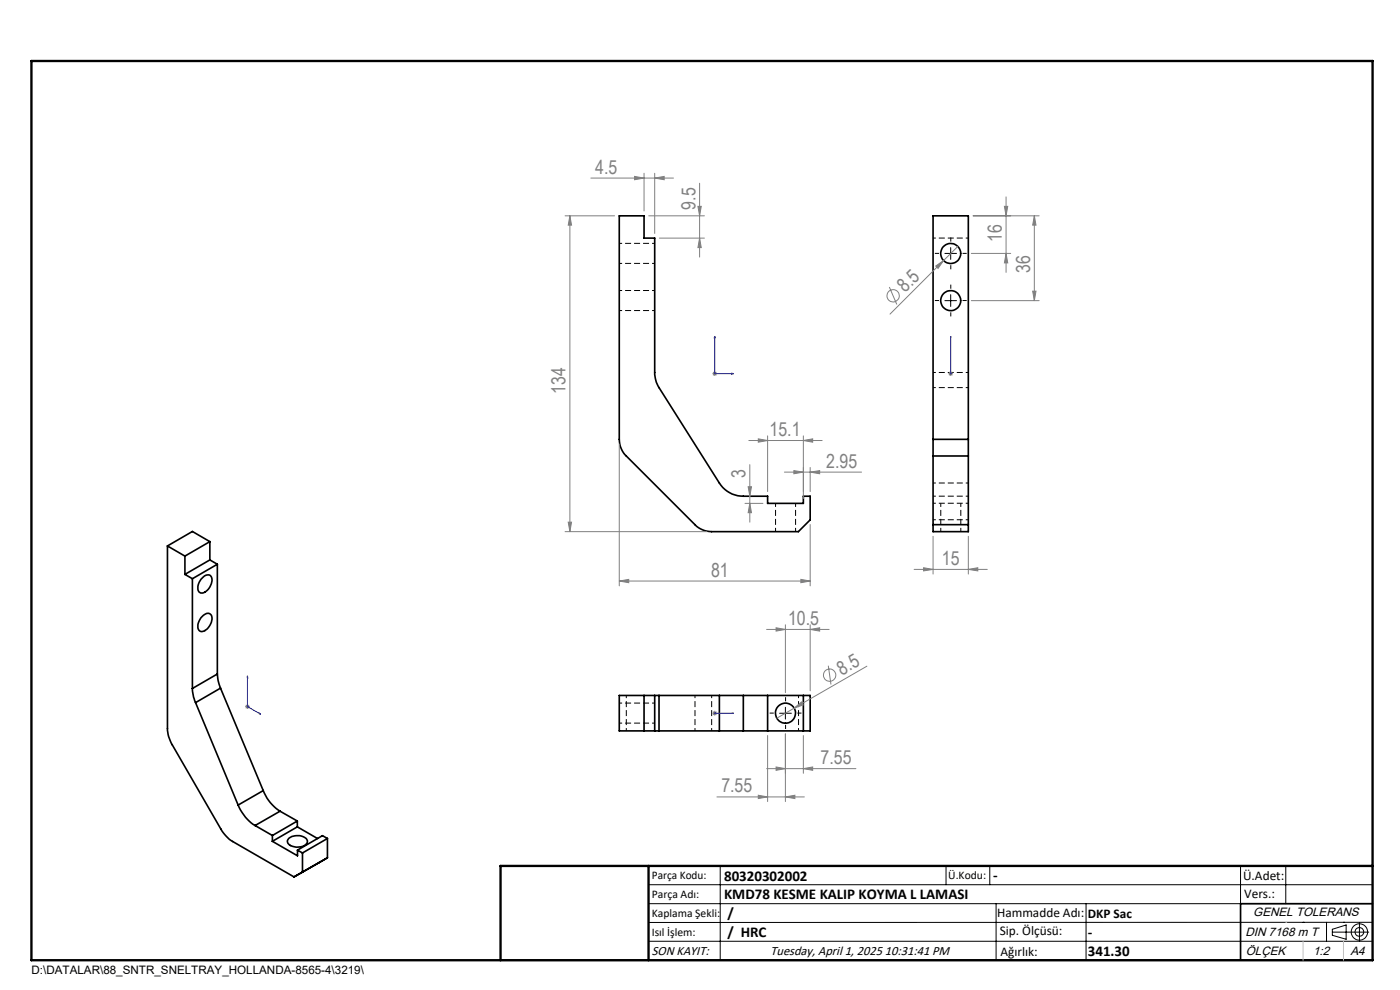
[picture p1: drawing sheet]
<svg xmlns="http://www.w3.org/2000/svg" width="297mm" height="210mm" viewBox="0 0 297 210" stroke-linecap="round" stroke-linejoin="round" font-family="sans-serif">
<g fill="none" stroke="#000" stroke-width=".35">
<path d="M131.4 45.8h5.2v4.7h2.3v28.5a6.2 6.2 0 0 0 .9 3.2l12.8 20.3a6 6 0 0 0 5.1 2.8h5.1v1.5h7.6v-1.5h1.5v5l-2.5 2.5h-18.4a5 5 0 0 1-3.6-1.5l-14.5-14.6a5 5 0 0 1-1.5-3.5zM197.9 93.2v3.5M197.9 93.2v-47.4h7.5v47.4M197.9 93.2h7.5M197.9 96.7v14.6M197.9 96.7h7.5M205.4 93.2v3.5M205.4 96.7v14.6M35.5 115.8v38.7a6.8 6.8 0 0 0 1 3.5l10.3 17.9a7.6 7.6 0 0 0 2.6 2.6l13 7.5 7.1-4M35.5 115.8l3.7 2.2M39.2 118v3.8M44.5 114.9l-5.3 3.1"/>
<path d="M44.5 118.8l-5.3 3M44.5 114.9v3.9M44.5 114.9l-3.7-2.2-5.3 3.1M44.5 118.8l1.6 .9M46.1 119.7l-5.3 3.1M46.1 119.7v23.3M197.9 111.3v1.5h7.5v-1.5M197.9 111.3h7.5M39.2 121.8l1.6 1M40.8 122.8v23.2M43.1 130.6a1.05 1.05 0 0 1 1.8 0 2.76 2.76 0 0 1-2.3 3.3 1.59 1.59 0 0 1-.3-2.3zM43.1 122.4a1.05 1.05 0 0 1 1.5-.4 1.05 1.05 0 0 1 .3 1.5 2.61 2.61 0 0 1-2.3 2.3 1.62 1.62 0 0 1-.3-2.4z"/>
<path d="M40.8 146l.3 1.9 .4 1.1M41.5 149l9 21.8M46.1 143l.2 1.4 .5 1.6M46.1 143l-5.3 3M46.8 146l-5.3 3M46.8 146l9 21.7M136.6 147.5v7.5M138.9 155h.9M138.9 147.5h.9M138.9 147.5h-7.5v7.5h7.5M138.9 147.5v7.5M139.8 155h12.8"/>
<path d="M139.8 147.5h12.8M139.8 147.5v7.5M152.6 155h5.1M152.6 147.5h5.1M152.6 147.5v7.5M157.7 147.5h14.2v7.5h-14.2M157.7 147.5v7.5M162.8 147.5v7.5M170.4 147.5v7.5M50.5 170.8a9 9 0 0 0 3.6 4.3M54.1 175.1l3.7 2.1M55.8 167.7a9 9 0 0 0 3.6 4.4"/>
<path d="M55.8 167.7l-5.3 3.1M57.8 177.2v1.3M57.8 178.5l5.3 3v-1.2M59.4 172.1l-5.3 3M59.4 172.1l3.7 2.1M61.2 177.9a3 3 0 0 1 3.9 .1 1.18 1.18 0 0 1-1.3 1.6 2.26 2.26 0 0 1-2.8-1.1zM63.1 175.4l-5.3 3.1M63.1 175.4l4.2 2.5M63.1 174.2l-5.3 3M63.1 174.2v1.2M69.5 177.9l-5.3 3M69.5 177.9l-1.1-.6-5.3 3"/>
<path d="M69.5 177.9v4.1M63.1 180.3l1.1 .6M64.2 180.9v4.1l5.3-3M291.2 191.7h-28v12M106.2 203.7h185"/>
<circle cx="201.7" cy="53.8" r="2.13"/>
<circle cx="201.7" cy="63.8" r="2.12"/>
<circle cx="166.6" cy="151.3" r="2.14"/>
</g>
<g fill="none" stroke="#000" stroke-width=".21" stroke-dasharray="1.3 .6" stroke-dashoffset=".7" stroke-linecap="butt">
<path d="M131.4 55.9h7.5M138.9 51.6h-7.5M198 50.5h7.5M131.4 65.9h7.5M138.9 61.6h-7.5M205.5 79h-7.5M198 82.2h7.5M198 105.2h7.5M198 106.7h7.5M205.5 102.5h-7.5M205.5 110.2h-7.5M131.4 153.4h7.5"/>
<path d="M132.9 155v-7.5M138.9 149.1h-7.5M147.4 147.5v7.5M151 155v-7.5M169.4 147.5v7.5"/>
</g>
<path d="M164.5 106.7v6M168.8 112.7v-6M199.6 106.7v6M203.8 112.7v-6" fill="none" stroke="#000" stroke-width=".21" stroke-dasharray="1.3 .6" stroke-dashoffset=".5" stroke-linecap="butt"/>
<g fill="none" stroke="#808080" stroke-width=".21">
<path d="M125.3 37.8h17.6M134.6 37.4l2 .4-2 .3zM136.6 36.8v8M138.9 37.8l2-.4v.7zM138.9 36.8v12.7M148.4 38.9v15.6M119.9 45.8h10.5M120.9 45.8l.3 2h-.7zM120.9 45.8v67M137.6 45.8h11.8M139.9 50.5h9.5M148.1 43.8h.7l-.4 2z"/>
<path d="M148.4 50.5l.4 2h-.7zM198.5 56.4l1.7-1.1-1.2 1.6zM200.2 55.3l-11.4 11.3M203.2 52.3l-3 3M206.1 53.8h8.3M206.4 45.8h14.1M213.1 43.8h.7l-.4 2zM213.4 53.8l.4 2h-.7zM213.4 41.8v16M219.4 45.8l.4 2h-.7zM219.4 45.8v18M151.1 79.3h1"/>
<path d="M151.3 78.9l.7 .7M151.6 78.8v1M152 78.9l-.7 .7M188.7 60.9l1.6 3.7M201.2 79.3h1M201.3 78.9l.7 .7M201.7 78.8v1M202 78.9l-.7 .7M206.1 63.8h14.4M219.1 61.8h.7l-.4 2zM131.4 94.2v30.1M158.9 93.4h15.5"/>
<path d="M159.1 98.6v12.2M160.9 93.1l1.9 .3-1.9 .4zM162.8 92.5v11.8M168.4 99.8l2 .3-2 .4zM170.4 93.4l2-.3v.7zM170.4 92.5v13.3M171.9 99.2v5.1M119.9 112.8h30.1M120.5 110.8h.7l-.3 2zM158 106.8h3.9M158.7 103.2h.7l-.3 2.1zM159.1 106.8l.3 2h-.7z"/>
<path d="M166.4 100.1h16.4M171.9 100.1l2-.3v.7zM171.9 111.3v13M197.9 113.8v8M205.4 113.8v8M131.4 123.3l2-.4v.7zM131.4 123.3h40.5M162.6 133.5h13.3M164.6 133.2l2 .3-2 .4zM166.6 132.5v14.4M169.9 122.9l2 .4-2 .3zM171.9 133.5l2-.3v.7z"/>
<path d="M171.9 132.5v14M193.9 120.8h15.5M195.9 120.4l2 .4-2 .3zM205.4 120.8l2-.4v.7zM52 149.9h1M52.1 149.5l.7 .7M52.5 149.4v1M52.8 149.5l-.7 .7M151.1 151.3h1M151.3 150.9l.7 .8M151.6 150.8v1M152 150.9l-.7 .8"/>
<path d="M162.8 156v14M166.6 155.7v14.3M168.5 150.2l1.5-1.3 .4 .6zM168.5 150.2l-3.7 2.2M170.4 156v8M175.7 141.2l.6 4M183.9 141.3l-15.4 8.9M152.1 169h18.5M160.9 168.7l1.9 .3-1.9 .4zM162.6 163h19M164.6 162.7l2 .3-2 .4zM166.6 169l2-.3v.7z"/>
<path d="M170.4 163l2-.3v.7z"/>
<circle cx="189.5" cy="62.7" r="1.31"/>
<circle cx="176" cy="143.2" r="1.31"/>
</g>
<g fill="none" stroke="#000" stroke-width=".21">
<path d="M200.4 53.8h2.5M201.7 52.5v2.5M200.4 63.8h2.5M201.7 62.5v2.5M165.4 151.3h2.5M166.6 150v2.5M137.6 187.7h153.6M137.6 191.7h153.6M137.6 199.7h153.6M152.8 183.7v20M200.7 183.7v4M210 183.7v4"/>
<path d="M211.3 191.7v12M230.4 191.7v12M263.2 183.7v20M272.8 183.7v8M276.4 195.6h.1M281.4 195.6v4.1M282.6 197.7h7.8M282.6 197.1l3-.9v3l-3-.8zM285 195.6h.1M288.4 195.8v3.8M291.2 195.6l-153.6 .1"/>
<circle cx="288.4" cy="197.7" r="1.74"/>
<circle cx="288.4" cy="197.7" r=".93"/>
</g>
<g fill="none" stroke="#00f" stroke-width=".21">
<path d="M151.6 71.3l.1 .4h-.2zM151.6 71.3v8h4M155.2 79.2l.4 .1-.4 .1zM201.7 79.2v.2zM201.7 71.3v.4v-.4M201.7 79.3h.1M201.7 71.3v8M52.5 143.4l.1 .3-.2-.1zM52.5 143.4v6.5l2.8 1.6M55 151.3l.3 .2-.3-.1zM151.5 151.3h.2zM151.6 151.3h.1"/>
<path d="M151.6 151.3h4M155.6 151.3h-.4h.4"/>
</g>
<path d="M199.2 53.7h-.9M201.7 51.2v-.8M201.7 56.2v.9M204.2 53.7h.9M199.2 63.7h-.9M201.7 61.2v-.8M201.7 66.2v.9M204.2 63.7h.9M164.2 151.3h-.9M166.7 148.8v-.9M166.7 153.8v.8M169.2 151.3h.8" fill="none" stroke="#000" stroke-width=".21" stroke-dasharray="15.2 1.3 1.3 1.3" stroke-linecap="butt"/>
<path d="M6.7 12.9h284.5v190.8h-284.5zM137.6 183.7v20M291.2 183.7h-185v20" fill="none" stroke="#000" stroke-width=".5"/>
<path d="M272.8 195.6h.1M276.4 199.7v4M285 199.7v4" fill="none" stroke="#c0c0c0" stroke-width=".21"/>
<g fill="#00f">
<path d="M55 151.3l.3 .2-.3-.1zM52.5 143.4l.1 .3-.2-.1zM155.2 79.2l.4 .1-.4 .1zM151.6 71.3l.1 .4h-.2z"/>
<path d="M155.2 151.3h.4zM151.5 151.3h.2z"/>
<path d="M201.7 79.2v.2zM201.7 71.3v.4z"/>
</g>
<g fill="#808080">
<path d="M168.5 150.2l1.5-1.3 .4 .6z"/>
<path d="M198.5 56.4l1.7-1.1-1.2 1.6z"/>
<path d="M205.4 120.8l2-.4v.7zM195.9 120.4l2 .4-2 .3zM166.6 169l2-.3v.7zM160.9 168.7l1.9 .3-1.9 .4zM171.9 133.5l2-.3v.7zM164.6 133.2l2 .3-2 .4z"/>
<path d="M131.4 123.3l2-.4v.7zM169.9 122.9l2 .4-2 .3zM134.6 37.4l2 .4-2 .3zM138.9 37.8l2-.4v.7zM160.9 93.1l1.9 .3-1.9 .4zM170.4 93.4l2-.3v.7zM164.6 162.7l2 .3-2 .4zM170.4 163l2-.3v.7z"/>
<path d="M120.5 110.8h.7l-.3 2zM120.9 45.8l.3 2h-.7zM159.1 106.8l.3 2h-.7zM158.7 103.2h.7l-.3 2.1z"/>
<path d="M148.1 43.8h.7l-.4 2zM148.4 50.5l.4 2h-.7zM213.1 43.8h.7l-.4 2zM213.4 53.8l.4 2h-.7zM219.4 45.8l.4 2h-.7zM219.1 61.8h.7l-.4 2z"/>
<path d="M168.4 99.8l2 .3-2 .4zM171.9 100.1l2-.3v.7z"/>
</g>
<g font-size="4.1" fill="#808080">
<text x="126.3" y="36.8">4.5</text>
<text x="147.5" y="44.5" transform="rotate(-90 147.5 44.5)">9.5</text>
<text x="212.5" y="51.4" transform="rotate(-90 212.5 51.4)">16</text>
<text x="218.5" y="58" transform="rotate(-90 218.5 58)">36</text>
<text x="192" y="62.2" transform="rotate(-45 192 62.2)">8.5</text>
<text x="120" y="83.6" transform="rotate(-90 120 83.6)">134</text>
<text x="163.3" y="92.5">15.1</text>
<text x="158.1" y="101.4" transform="rotate(-90 158.1 101.4)">3</text>
<text x="175.3" y="99.2">2.95</text>
<text x="199.8" y="119.8">15</text>
<text x="150.9" y="122.3">81</text>
<text x="167.2" y="132.6">10.5</text>
<text x="178.6" y="143.3" transform="rotate(-30 178.6 143.3)">8.5</text>
<text x="174.1" y="162.1">7.55</text>
<text x="153" y="168.1">7.55</text>
</g>
<g font-size="3.2">
<text x="153.6" y="190.8">KMD78 KESME KALIP KOYMA L LAMASI</text>
<text x="153.6" y="186.8">80320302002</text>
<text x="210.7" y="186.6">-</text>
<text x="154.3" y="194.8">/</text>
<text x="154.3" y="198.8">/ HRC</text>
<text x="230.8" y="198.7">-</text>
<text x="230.8" y="202.8">341.30</text>
</g>
<g font-size="2.8">
<text x="263.7" y="186.7">Ü.Adet:</text>
<text x="263.9" y="190.5">Vers.:</text>
<text x="211.5" y="194.5">Hammadde Adı:</text>
<text x="230.8" y="194.7">DKP Sac</text>
<text x="138.3" y="202.6">SON KAYIT:</text>
<text x="163.5" y="202.6">Tuesday, April 1, 2025 10:31:41 PM</text>
<text x="212.1" y="198.4">Sip. Ölçüsü:</text>
<text x="212.2" y="202.7">Ağırlık:</text>
</g>
<g font-size="2.6">
<text x="265.9" y="194.4">GENEL TOLERANS</text>
<text x="264.2" y="198.5">DIN 7168 m T</text>
<text x="264.3" y="202.6">ÖLÇEK</text>
<text x="278.5" y="202.6">1:2</text>
<text x="286.5" y="202.6">A4</text>
</g>
<g font-size="2.5">
<text x="138.3" y="186.4">Parça Kodu:</text>
<text x="138.3" y="190.5">Parça Adı:</text>
<text x="201.2" y="186.5">Ü.Kodu:</text>
<text x="138.3" y="194.5">Kaplama Şekli:</text>
<text x="138.3" y="198.6">Isıl İşlem:</text>
<text x="6.7" y="206.7">D:\DATALAR\88_SNTR_SNELTRAY_HOLLANDA-8565-4\3219\</text>
</g>
</svg>
